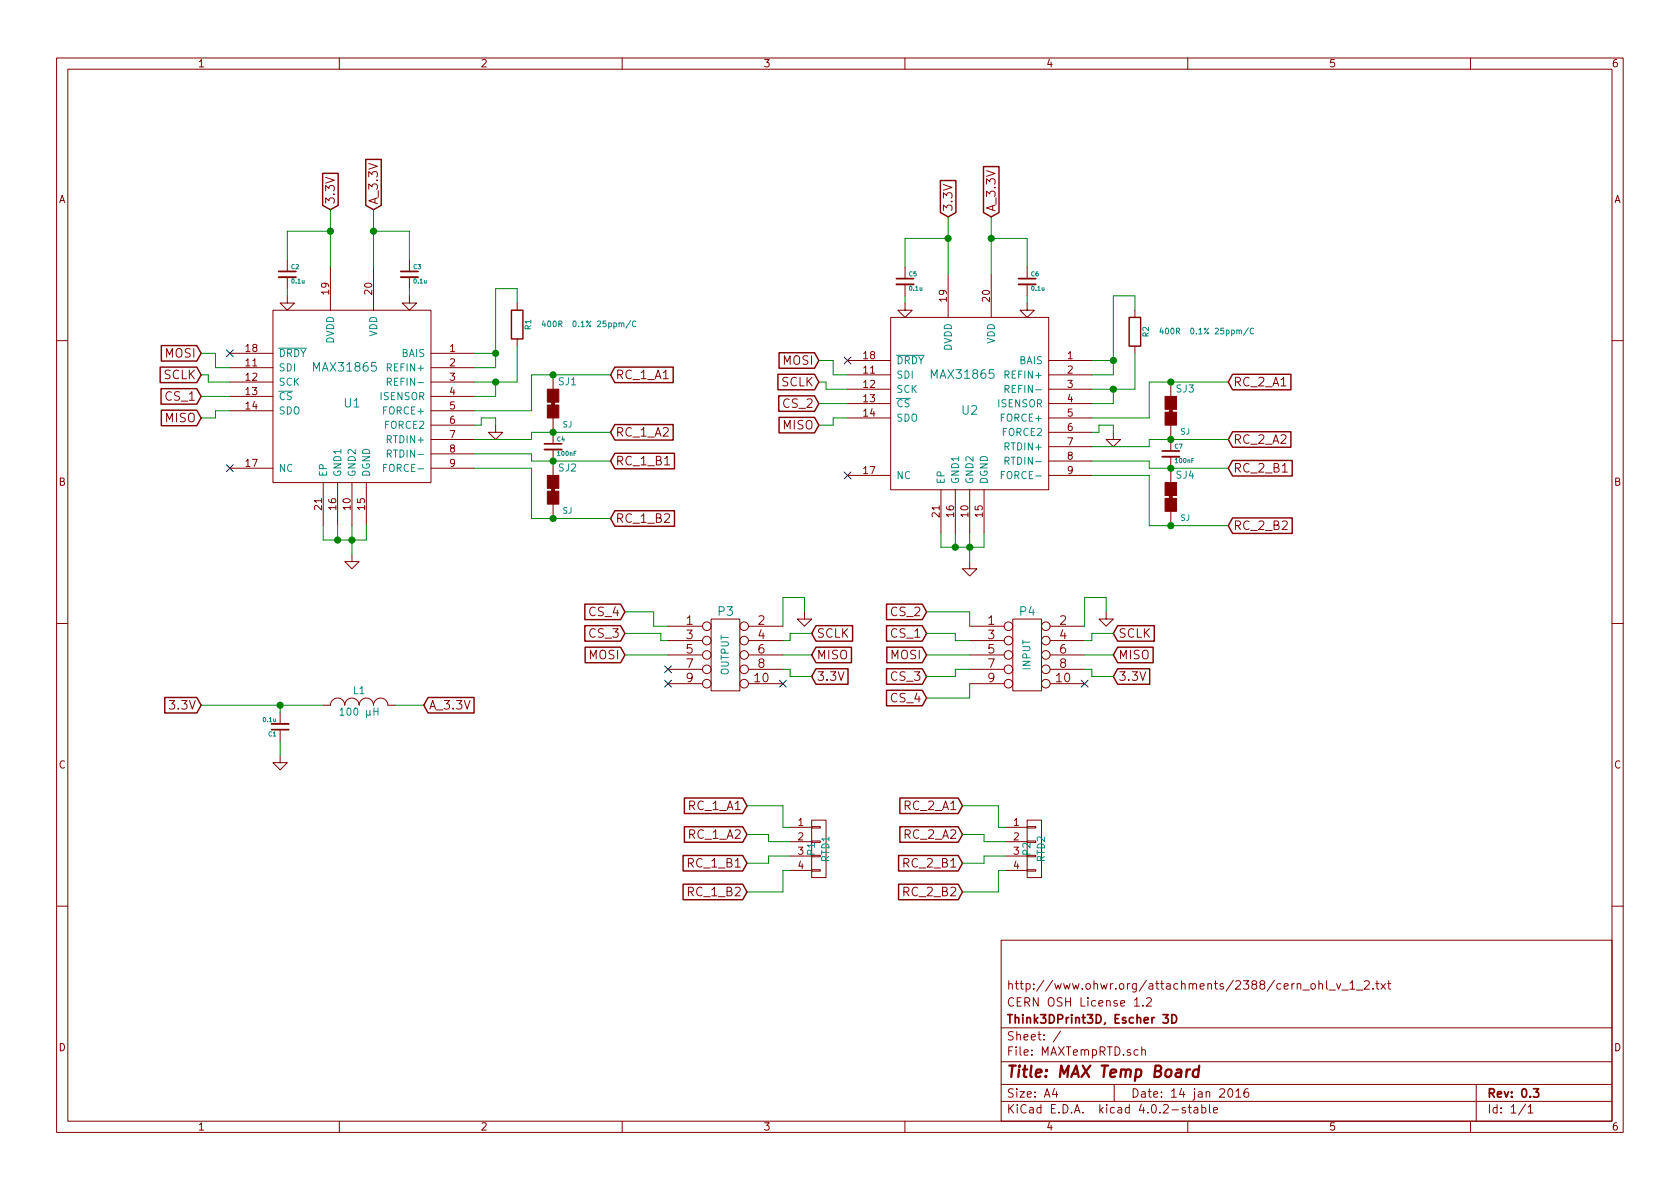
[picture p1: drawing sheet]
EESchema Schematic File Version 2
LIBS:power
LIBS:device
LIBS:transistors
LIBS:conn
LIBS:linear
LIBS:regul
LIBS:74xx
LIBS:cmos4000
LIBS:adc-dac
LIBS:memory
LIBS:xilinx
LIBS:microcontrollers
LIBS:dsp
LIBS:microchip
LIBS:analog_switches
LIBS:motorola
LIBS:texas
LIBS:intel
LIBS:audio
LIBS:interface
LIBS:digital-audio
LIBS:philips
LIBS:display
LIBS:cypress
LIBS:siliconi
LIBS:opto
LIBS:atmel
LIBS:contrib
LIBS:valves
LIBS:max31865
LIBS:MAXTempRTD-cache
EELAYER 25 0
EELAYER END
$Descr A4 11693 8268
encoding utf-8
Sheet 1 1
Title "MAX Temp Board"
Date "14 jan 2016"
Rev "0.3"
Comp "Think3DPrint3D, Escher 3D"
Comment1 "CERN OSH License 1.2"
Comment2 "http://www.ohwr.org/attachments/2388/cern_ohl_v_1_2.txt"
Comment3 ""
Comment4 ""
$EndDescr
Text GLabel 1400 2450 0    60   Input ~ 0
MOSI
Text GLabel 1400 2600 0    60   Input ~ 0
SCLK
Text GLabel 1400 2750 0    60   Input ~ 0
CS_1
Text GLabel 1400 2900 0    60   Input ~ 0
MISO
NoConn ~ 1600 2450
NoConn ~ 1600 3250
$Comp
L C_Small C2
U 1 1
P 2000 1900
F 0 "C2" H 2025 1950 30  0000 L CNN
F 1 "0.1u" H 2025 1850 30  0000 L CNN
F 2 "~" H 2000 1900 60  0000 C CNN
F 3 "~" H 2000 1900 60  0000 C CNN
	1    2000 1900
	1    0    0    -1  
$EndComp
$Comp
L C_Small C3
U 1 1
P 2850 1900
F 0 "C3" H 2875 1950 30  0000 L CNN
F 1 "0.1u" H 2875 1850 30  0000 L CNN
F 2 "~" H 2850 1900 60  0000 C CNN
F 3 "~" H 2850 1900 60  0000 C CNN
	1    2850 1900
	1    0    0    -1  
$EndComp
$Comp
L R R1
U 1 1
P 3600 2250
F 0 "R1" V 3680 2250 40  0000 C CNN
F 1 "400R  0.1% 25ppm/C" H 4100 2250 40  0000 C CNN
F 2 "~" V 3530 2250 30  0000 C CNN
F 3 "~" H 3600 2250 30  0000 C CNN
	1    3600 2250
	1    0    0    -1  
$EndComp
$Comp
L GND #PWR01
U 1 1
P 2450 3850
F 0 "#PWR01" H 2450 3850 30  0001 C CNN
F 1 "GND" H 2450 3780 30  0001 C CNN
F 2 "" H 2450 3850 60  0000 C CNN
F 3 "" H 2450 3850 60  0000 C CNN
	1    2450 3850
	1    0    0    -1  
$EndComp
$Comp
L GND #PWR02
U 1 1
P 2000 2050
F 0 "#PWR02" H 2000 2050 30  0001 C CNN
F 1 "GND" H 2000 1980 30  0001 C CNN
F 2 "" H 2000 2050 60  0000 C CNN
F 3 "" H 2000 2050 60  0000 C CNN
	1    2000 2050
	1    0    0    -1  
$EndComp
$Comp
L GND #PWR03
U 1 1
P 2850 2050
F 0 "#PWR03" H 2850 2050 30  0001 C CNN
F 1 "GND" H 2850 1980 30  0001 C CNN
F 2 "" H 2850 2050 60  0000 C CNN
F 3 "" H 2850 2050 60  0000 C CNN
	1    2850 2050
	1    0    0    -1  
$EndComp
$Comp
L SJ SJ1
U 1 1
P 3850 2800
F 0 "SJ1" H 3950 2950 50  0000 C CNN
F 1 "SJ" H 3950 2651 40  0000 C CNN
F 2 "~" H 3850 2800 60  0000 C CNN
F 3 "~" H 3850 2800 60  0000 C CNN
	1    3850 2800
	1    0    0    -1  
$EndComp
$Comp
L SJ SJ2
U 1 1
P 3850 3400
F 0 "SJ2" H 3950 3550 50  0000 C CNN
F 1 "SJ" H 3950 3251 40  0000 C CNN
F 2 "~" H 3850 3400 60  0000 C CNN
F 3 "~" H 3850 3400 60  0000 C CNN
	1    3850 3400
	1    0    0    -1  
$EndComp
$Comp
L GND #PWR04
U 1 1
P 3450 2950
F 0 "#PWR04" H 3450 2950 30  0001 C CNN
F 1 "GND" H 3450 2880 30  0001 C CNN
F 2 "" H 3450 2950 60  0000 C CNN
F 3 "" H 3450 2950 60  0000 C CNN
	1    3450 2950
	1    0    0    -1  
$EndComp
Text GLabel 4250 2600 2    60   Input ~ 0
RC_1_A1
Text GLabel 4250 3000 2    60   Input ~ 0
RC_1_A2
Text GLabel 4250 3200 2    60   Input ~ 0
RC_1_B1
Text GLabel 4250 3600 2    60   Input ~ 0
RC_1_B2
$Comp
L C_Small C4
U 1 1
P 3850 3100
F 0 "C4" H 3875 3150 30  0000 L CNN
F 1 "100nF" H 3875 3050 30  0000 L CNN
F 2 "~" H 3850 3100 60  0000 C CNN
F 3 "~" H 3850 3100 60  0000 C CNN
	1    3850 3100
	1    0    0    -1  
$EndComp
$Comp
L MAX31865 U1
U 1 1
P 2450 2550
F 0 "U1" H 2450 2300 60  0000 C CNN
F 1 "MAX31865" H 2400 2550 60  0000 C CNN
F 2 "" H 2450 2550 60  0000 C CNN
F 3 "" H 2450 2550 60  0000 C CNN
	1    2450 2550
	1    0    0    -1  
$EndComp
Text GLabel 2300 1450 1    60   Input ~ 0
3.3V
Text GLabel 2600 1450 1    60   Input ~ 0
A_3.3V
Text GLabel 5700 2500 0    60   Input ~ 0
MOSI
Text GLabel 5700 2650 0    60   Input ~ 0
SCLK
Text GLabel 5700 2800 0    60   Input ~ 0
CS_2
Text GLabel 5700 2950 0    60   Input ~ 0
MISO
NoConn ~ 5900 2500
NoConn ~ 5900 3300
$Comp
L C_Small C5
U 1 1
P 6300 1950
F 0 "C5" H 6325 2000 30  0000 L CNN
F 1 "0.1u" H 6325 1900 30  0000 L CNN
F 2 "~" H 6300 1950 60  0000 C CNN
F 3 "~" H 6300 1950 60  0000 C CNN
	1    6300 1950
	1    0    0    -1  
$EndComp
$Comp
L C_Small C6
U 1 1
P 7150 1950
F 0 "C6" H 7175 2000 30  0000 L CNN
F 1 "0.1u" H 7175 1900 30  0000 L CNN
F 2 "~" H 7150 1950 60  0000 C CNN
F 3 "~" H 7150 1950 60  0000 C CNN
	1    7150 1950
	1    0    0    -1  
$EndComp
$Comp
L R R2
U 1 1
P 7900 2300
F 0 "R2" V 7980 2300 40  0000 C CNN
F 1 "400R  0.1% 25ppm/C" H 8400 2300 40  0000 C CNN
F 2 "~" V 7830 2300 30  0000 C CNN
F 3 "~" H 7900 2300 30  0000 C CNN
	1    7900 2300
	1    0    0    -1  
$EndComp
$Comp
L GND #PWR05
U 1 1
P 6300 2100
F 0 "#PWR05" H 6300 2100 30  0001 C CNN
F 1 "GND" H 6300 2030 30  0001 C CNN
F 2 "" H 6300 2100 60  0000 C CNN
F 3 "" H 6300 2100 60  0000 C CNN
	1    6300 2100
	1    0    0    -1  
$EndComp
$Comp
L GND #PWR06
U 1 1
P 7150 2100
F 0 "#PWR06" H 7150 2100 30  0001 C CNN
F 1 "GND" H 7150 2030 30  0001 C CNN
F 2 "" H 7150 2100 60  0000 C CNN
F 3 "" H 7150 2100 60  0000 C CNN
	1    7150 2100
	1    0    0    -1  
$EndComp
$Comp
L SJ SJ3
U 1 1
P 8150 2850
F 0 "SJ3" H 8250 3000 50  0000 C CNN
F 1 "SJ" H 8250 2701 40  0000 C CNN
F 2 "~" H 8150 2850 60  0000 C CNN
F 3 "~" H 8150 2850 60  0000 C CNN
	1    8150 2850
	1    0    0    -1  
$EndComp
$Comp
L SJ SJ4
U 1 1
P 8150 3450
F 0 "SJ4" H 8250 3600 50  0000 C CNN
F 1 "SJ" H 8250 3301 40  0000 C CNN
F 2 "~" H 8150 3450 60  0000 C CNN
F 3 "~" H 8150 3450 60  0000 C CNN
	1    8150 3450
	1    0    0    -1  
$EndComp
$Comp
L GND #PWR07
U 1 1
P 7750 3000
F 0 "#PWR07" H 7750 3000 30  0001 C CNN
F 1 "GND" H 7750 2930 30  0001 C CNN
F 2 "" H 7750 3000 60  0000 C CNN
F 3 "" H 7750 3000 60  0000 C CNN
	1    7750 3000
	1    0    0    -1  
$EndComp
Text GLabel 8550 2650 2    60   Input ~ 0
RC_2_A1
Text GLabel 8550 3050 2    60   Input ~ 0
RC_2_A2
Text GLabel 8550 3250 2    60   Input ~ 0
RC_2_B1
Text GLabel 8550 3650 2    60   Input ~ 0
RC_2_B2
$Comp
L C_Small C7
U 1 1
P 8150 3150
F 0 "C7" H 8175 3200 30  0000 L CNN
F 1 "100nF" H 8175 3100 30  0000 L CNN
F 2 "~" H 8150 3150 60  0000 C CNN
F 3 "~" H 8150 3150 60  0000 C CNN
	1    8150 3150
	1    0    0    -1  
$EndComp
$Comp
L MAX31865 U2
U 1 1
P 6750 2600
F 0 "U2" H 6750 2350 60  0000 C CNN
F 1 "MAX31865" H 6700 2600 60  0000 C CNN
F 2 "" H 6750 2600 60  0000 C CNN
F 3 "" H 6750 2600 60  0000 C CNN
	1    6750 2600
	1    0    0    -1  
$EndComp
Text GLabel 6600 1500 1    60   Input ~ 0
3.3V
Text GLabel 6900 1500 1    60   Input ~ 0
A_3.3V
Text GLabel 1400 4900 0    60   Input ~ 0
3.3V
Text GLabel 2950 4900 2    60   Input ~ 0
A_3.3V
$Comp
L C_Small C1
U 1 1
P 1950 5050
F 0 "C1" H 1975 5100 30  0000 L CNN
F 1 "0.1u" H 1975 5000 30  0000 L CNN
F 2 "~" H 1950 5050 60  0000 C CNN
F 3 "~" H 1950 5050 60  0000 C CNN
	1    1950 5050
	-1   0    0    1   
$EndComp
$Comp
L INDUCTOR_SMALL L1
U 1 1
P 2500 4900
F 0 "L1" H 2500 5000 50  0000 C CNN
F 1 "100 µH" H 2500 4850 50  0000 C CNN
F 2 "~" H 2500 4900 60  0000 C CNN
F 3 "~" H 2500 4900 60  0000 C CNN
	1    2500 4900
	1    0    0    -1  
$EndComp
$Comp
L GND #PWR08
U 1 1
P 1950 5250
F 0 "#PWR08" H 1950 5250 30  0001 C CNN
F 1 "GND" H 1950 5180 30  0001 C CNN
F 2 "" H 1950 5250 60  0000 C CNN
F 3 "" H 1950 5250 60  0000 C CNN
	1    1950 5250
	1    0    0    -1  
$EndComp
$Comp
L GND #PWR09
U 1 1
P 6750 3900
F 0 "#PWR09" H 6750 3900 30  0001 C CNN
F 1 "GND" H 6750 3830 30  0001 C CNN
F 2 "" H 6750 3900 60  0000 C CNN
F 3 "" H 6750 3900 60  0000 C CNN
	1    6750 3900
	1    0    0    -1  
$EndComp
Text GLabel 5200 5600 0    60   Input ~ 0
RC_1_A1
Text GLabel 5200 5800 0    60   Input ~ 0
RC_1_A2
Text GLabel 5200 6000 0    60   Input ~ 0
RC_1_B1
Text GLabel 5200 6200 0    60   Input ~ 0
RC_1_B2
Text GLabel 6700 5600 0    60   Input ~ 0
RC_2_A1
Text GLabel 6700 5800 0    60   Input ~ 0
RC_2_A2
Text GLabel 6700 6000 0    60   Input ~ 0
RC_2_B1
Text GLabel 6700 6200 0    60   Input ~ 0
RC_2_B2
$Comp
L CONN_01X04 P1
U 1 1
P 5700 5900
F 0 "P1" V 5650 5900 50  0000 C CNN
F 1 "RTD1" V 5750 5900 50  0000 C CNN
F 2 "~" H 5700 5900 60  0000 C CNN
F 3 "~" H 5700 5900 60  0000 C CNN
	1    5700 5900
	1    0    0    -1  
$EndComp
$Comp
L CONN_01X04 P2
U 1 1
P 7200 5900
F 0 "P2" V 7150 5900 50  0000 C CNN
F 1 "RTD2" V 7250 5900 50  0000 C CNN
F 2 "~" H 7200 5900 60  0000 C CNN
F 3 "~" H 7200 5900 60  0000 C CNN
	1    7200 5900
	1    0    0    -1  
$EndComp
Text GLabel 6450 4550 0    60   Input ~ 0
MOSI
Text GLabel 7750 4400 2    60   Input ~ 0
SCLK
Text GLabel 6450 4400 0    60   Input ~ 0
CS_1
Text GLabel 7750 4550 2    60   Input ~ 0
MISO
Text GLabel 6450 4250 0    60   Input ~ 0
CS_2
Text GLabel 7750 4700 2    60   Input ~ 0
3.3V
$Comp
L GND #PWR010
U 1 1
P 7700 4250
F 0 "#PWR010" H 7700 4250 30  0001 C CNN
F 1 "GND" H 7700 4180 30  0001 C CNN
F 2 "" H 7700 4250 60  0000 C CNN
F 3 "" H 7700 4250 60  0000 C CNN
	1    7700 4250
	-1   0    0    -1  
$EndComp
$Comp
L CONN_5X2 P4
U 1 1
P 7150 4550
F 0 "P4" H 7150 4850 60  0000 C CNN
F 1 "INPUT" V 7150 4550 50  0000 C CNN
F 2 "~" H 7150 4550 60  0000 C CNN
F 3 "~" H 7150 4550 60  0000 C CNN
	1    7150 4550
	1    0    0    -1  
$EndComp
Text GLabel 6450 4700 0    60   Input ~ 0
CS_3
Text GLabel 6450 4850 0    60   Input ~ 0
CS_4
Text GLabel 4350 4550 0    60   Input ~ 0
MOSI
Text GLabel 5650 4400 2    60   Input ~ 0
SCLK
Text GLabel 5650 4550 2    60   Input ~ 0
MISO
Text GLabel 5650 4700 2    60   Input ~ 0
3.3V
$Comp
L GND #PWR011
U 1 1
P 5600 4250
F 0 "#PWR011" H 5600 4250 30  0001 C CNN
F 1 "GND" H 5600 4180 30  0001 C CNN
F 2 "" H 5600 4250 60  0000 C CNN
F 3 "" H 5600 4250 60  0000 C CNN
	1    5600 4250
	-1   0    0    -1  
$EndComp
$Comp
L CONN_5X2 P3
U 1 1
P 5050 4550
F 0 "P3" H 5050 4850 60  0000 C CNN
F 1 "OUTPUT" V 5050 4550 50  0000 C CNN
F 2 "~" H 5050 4550 60  0000 C CNN
F 3 "~" H 5050 4550 60  0000 C CNN
	1    5050 4550
	1    0    0    -1  
$EndComp
Text GLabel 4350 4400 0    60   Input ~ 0
CS_3
Text GLabel 4350 4250 0    60   Input ~ 0
CS_4
NoConn ~ 4650 4750
NoConn ~ 7550 4750
NoConn ~ 5450 4750
NoConn ~ 4650 4650
Wire Wire Line
	1400 2450 1500 2450
Wire Wire Line
	1500 2450 1500 2550
Wire Wire Line
	1500 2550 1600 2550
Wire Wire Line
	1400 2600 1450 2600
Wire Wire Line
	1450 2600 1450 2650
Wire Wire Line
	1450 2650 1600 2650
Wire Wire Line
	1400 2750 1600 2750
Wire Wire Line
	1400 2900 1500 2900
Wire Wire Line
	1500 2900 1500 2850
Wire Wire Line
	1500 2850 1600 2850
Wire Wire Line
	2000 2050 2000 2000
Wire Wire Line
	2000 1600 2000 1800
Wire Wire Line
	2300 1450 2300 1850
Wire Wire Line
	2600 1450 2600 1850
Wire Wire Line
	2850 1600 2850 1800
Connection ~ 2600 1600
Connection ~ 2300 1600
Wire Wire Line
	3450 2550 3300 2550
Wire Wire Line
	3450 2000 3450 2550
Wire Wire Line
	3450 2450 3300 2450
Wire Wire Line
	3450 2000 3600 2000
Connection ~ 3450 2450
Wire Wire Line
	3600 2650 3300 2650
Wire Wire Line
	3600 2400 3600 2650
Wire Wire Line
	3300 2750 3450 2750
Wire Wire Line
	3450 2750 3450 2650
Connection ~ 3450 2650
Wire Wire Line
	3300 2950 3350 2950
Wire Wire Line
	3350 2950 3350 2900
Wire Wire Line
	3350 2900 3450 2900
Wire Wire Line
	3450 2900 3450 2950
Wire Wire Line
	3300 2850 3700 2850
Wire Wire Line
	3700 2850 3700 2600
Wire Wire Line
	3700 2600 4250 2600
Wire Wire Line
	3300 3050 3700 3050
Wire Wire Line
	3700 3050 3700 3000
Wire Wire Line
	3700 3000 4250 3000
Wire Wire Line
	3300 3150 3700 3150
Wire Wire Line
	3700 3150 3700 3200
Wire Wire Line
	3700 3200 4250 3200
Wire Wire Line
	3300 3250 3700 3250
Wire Wire Line
	3700 3250 3700 3600
Wire Wire Line
	3700 3600 4250 3600
Connection ~ 3850 2600
Connection ~ 3850 3000
Connection ~ 3850 3200
Connection ~ 3850 3600
Wire Wire Line
	2850 2050 2850 2000
Wire Wire Line
	2000 1600 2300 1600
Wire Wire Line
	2600 1600 2850 1600
Wire Wire Line
	2550 3750 2550 3650
Wire Wire Line
	2450 3650 2450 3850
Wire Wire Line
	5700 2500 5800 2500
Wire Wire Line
	5800 2500 5800 2600
Wire Wire Line
	5800 2600 5900 2600
Wire Wire Line
	5700 2650 5750 2650
Wire Wire Line
	5750 2650 5750 2700
Wire Wire Line
	5750 2700 5900 2700
Wire Wire Line
	5700 2800 5900 2800
Wire Wire Line
	5700 2950 5800 2950
Wire Wire Line
	5800 2950 5800 2900
Wire Wire Line
	5800 2900 5900 2900
Wire Wire Line
	6300 2100 6300 2050
Wire Wire Line
	6300 1650 6300 1850
Wire Wire Line
	6600 1500 6600 1900
Wire Wire Line
	6900 1500 6900 1900
Wire Wire Line
	7150 1650 7150 1850
Connection ~ 6900 1650
Connection ~ 6600 1650
Wire Wire Line
	7750 2600 7600 2600
Wire Wire Line
	7750 2050 7750 2600
Wire Wire Line
	7750 2500 7600 2500
Wire Wire Line
	7750 2050 7900 2050
Connection ~ 7750 2500
Wire Wire Line
	7900 2700 7600 2700
Wire Wire Line
	7900 2450 7900 2700
Wire Wire Line
	7600 2800 7750 2800
Wire Wire Line
	7750 2800 7750 2700
Connection ~ 7750 2700
Wire Wire Line
	7600 3000 7650 3000
Wire Wire Line
	7650 3000 7650 2950
Wire Wire Line
	7650 2950 7750 2950
Wire Wire Line
	7750 2950 7750 3000
Wire Wire Line
	7600 2900 8000 2900
Wire Wire Line
	8000 2900 8000 2650
Wire Wire Line
	8000 2650 8550 2650
Wire Wire Line
	7600 3100 8000 3100
Wire Wire Line
	8000 3100 8000 3050
Wire Wire Line
	8000 3050 8550 3050
Wire Wire Line
	7600 3200 8000 3200
Wire Wire Line
	8000 3200 8000 3250
Wire Wire Line
	8000 3250 8550 3250
Wire Wire Line
	7600 3300 8000 3300
Wire Wire Line
	8000 3300 8000 3650
Wire Wire Line
	8000 3650 8550 3650
Connection ~ 8150 2650
Connection ~ 8150 3050
Connection ~ 8150 3250
Connection ~ 8150 3650
Wire Wire Line
	7150 2100 7150 2050
Wire Wire Line
	6300 1650 6600 1650
Wire Wire Line
	6900 1650 7150 1650
Wire Wire Line
	1400 4900 2250 4900
Wire Wire Line
	2750 4900 2950 4900
Wire Wire Line
	1950 5250 1950 5150
Wire Wire Line
	2350 3650 2350 3750
Wire Wire Line
	2250 3750 2550 3750
Connection ~ 2450 3750
Wire Wire Line
	6850 3800 6850 3700
Wire Wire Line
	6750 3700 6750 3900
Wire Wire Line
	6650 3700 6650 3800
Wire Wire Line
	6550 3800 6850 3800
Connection ~ 6750 3800
Wire Wire Line
	5200 5800 5350 5800
Wire Wire Line
	5350 5800 5350 5850
Wire Wire Line
	5350 5850 5500 5850
Wire Wire Line
	5200 6000 5350 6000
Wire Wire Line
	5350 6000 5350 5950
Wire Wire Line
	5200 6200 5450 6200
Wire Wire Line
	5450 6200 5450 6050
Wire Wire Line
	5450 6050 5500 6050
Wire Wire Line
	5200 5600 5450 5600
Wire Wire Line
	5450 5600 5450 5750
Wire Wire Line
	5450 5750 5500 5750
Wire Wire Line
	5350 5950 5500 5950
Wire Wire Line
	6700 5800 6850 5800
Wire Wire Line
	6850 5800 6850 5850
Wire Wire Line
	6850 5850 7000 5850
Wire Wire Line
	6700 6000 6850 6000
Wire Wire Line
	6850 6000 6850 5950
Wire Wire Line
	6700 6200 6950 6200
Wire Wire Line
	6950 6200 6950 6050
Wire Wire Line
	6950 6050 7000 6050
Wire Wire Line
	6700 5600 6950 5600
Wire Wire Line
	6950 5600 6950 5750
Wire Wire Line
	6950 5750 7000 5750
Wire Wire Line
	6850 5950 7000 5950
Wire Wire Line
	2250 3650 2250 3750
Connection ~ 2350 3750
Wire Wire Line
	6550 3700 6550 3800
Connection ~ 6650 3800
Wire Wire Line
	1950 4950 1950 4900
Connection ~ 1950 4900
Wire Wire Line
	7700 4150 7700 4250
Wire Wire Line
	7700 4150 7550 4150
Wire Wire Line
	7550 4150 7550 4350
Wire Wire Line
	6450 4250 6750 4250
Wire Wire Line
	6750 4250 6750 4350
Wire Wire Line
	6450 4850 6750 4850
Wire Wire Line
	6750 4850 6750 4750
Wire Wire Line
	6450 4700 6650 4700
Wire Wire Line
	6650 4700 6650 4650
Wire Wire Line
	6650 4650 6750 4650
Wire Wire Line
	6450 4550 6750 4550
Wire Wire Line
	6450 4400 6650 4400
Wire Wire Line
	6650 4400 6650 4450
Wire Wire Line
	6650 4450 6750 4450
Wire Wire Line
	7750 4400 7600 4400
Wire Wire Line
	7600 4400 7600 4450
Wire Wire Line
	7600 4450 7550 4450
Wire Wire Line
	7750 4700 7600 4700
Wire Wire Line
	7600 4700 7600 4650
Wire Wire Line
	7600 4650 7550 4650
Wire Wire Line
	7550 4550 7750 4550
Wire Wire Line
	5600 4150 5600 4250
Wire Wire Line
	5600 4150 5450 4150
Wire Wire Line
	5450 4150 5450 4350
Wire Wire Line
	4350 4550 4650 4550
Wire Wire Line
	5650 4400 5500 4400
Wire Wire Line
	5500 4400 5500 4450
Wire Wire Line
	5500 4450 5450 4450
Wire Wire Line
	5650 4700 5500 4700
Wire Wire Line
	5500 4700 5500 4650
Wire Wire Line
	5500 4650 5450 4650
Wire Wire Line
	5450 4550 5650 4550
Wire Wire Line
	4350 4400 4600 4400
Wire Wire Line
	4600 4400 4600 4450
Wire Wire Line
	4600 4450 4650 4450
Wire Wire Line
	4350 4250 4550 4250
Wire Wire Line
	4550 4250 4550 4350
Wire Wire Line
	4550 4350 4650 4350
Wire Wire Line
	3600 2000 3600 2100
Wire Wire Line
	7900 2050 7900 2150
$EndSCHEMATC
